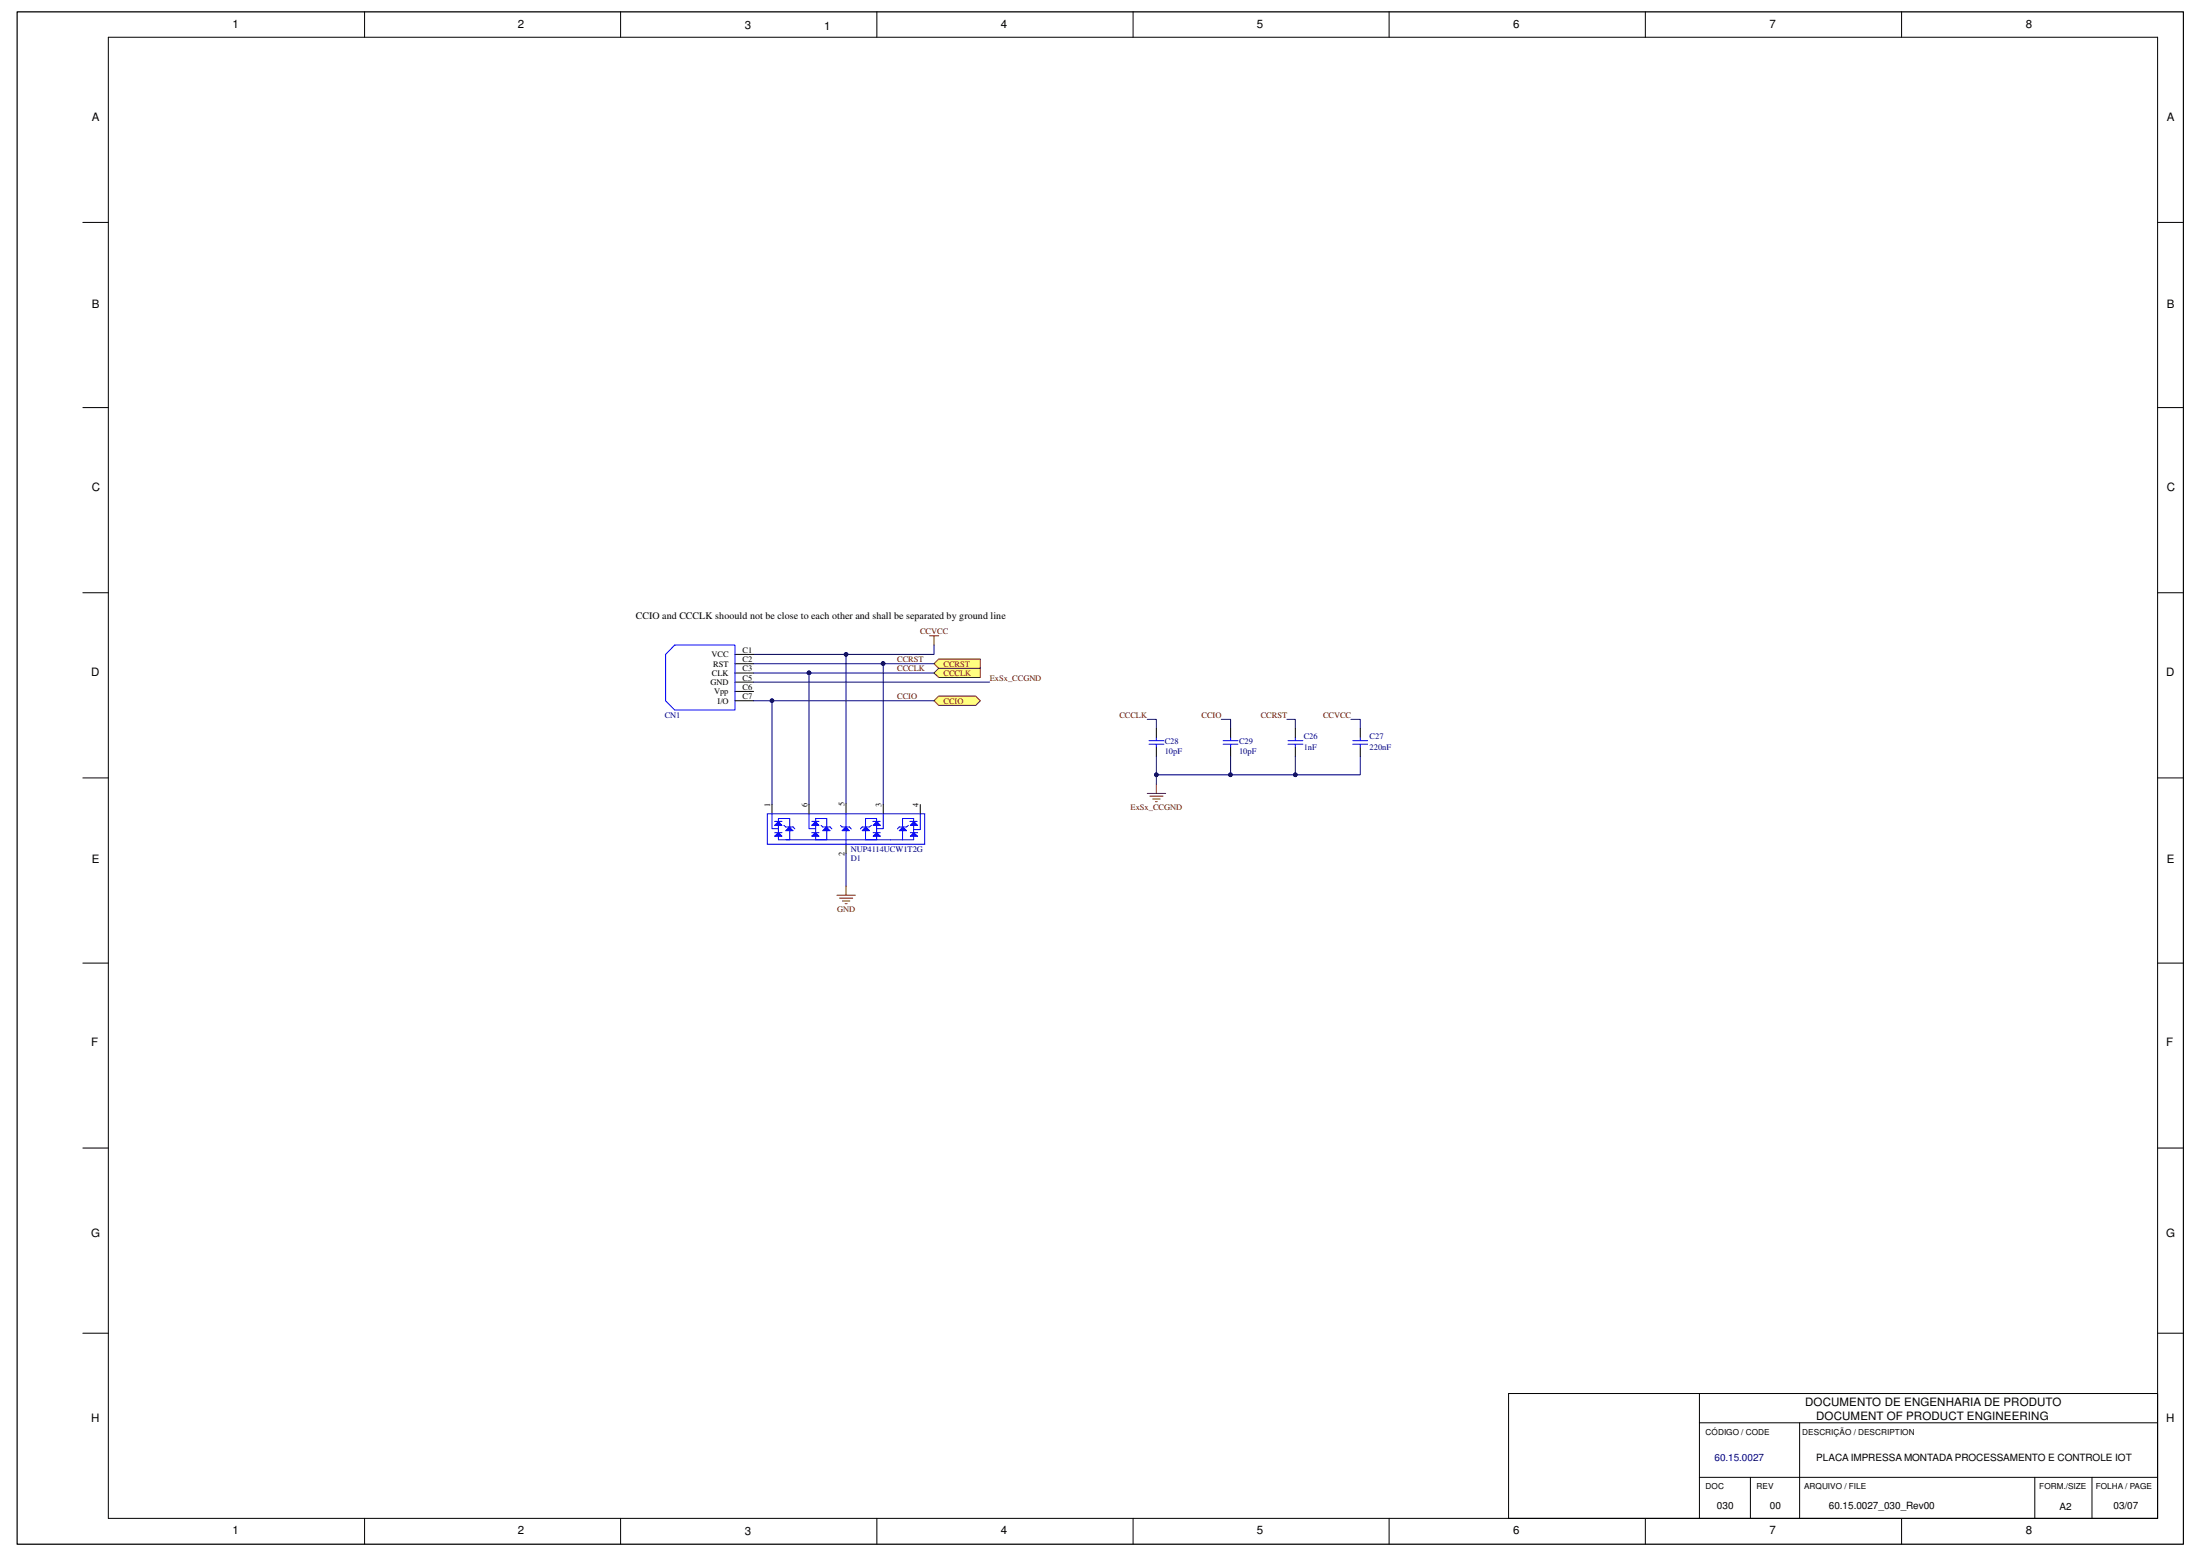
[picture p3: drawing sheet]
<svg xmlns="http://www.w3.org/2000/svg" width="420mm" height="297mm" viewBox="0 0 420 297" stroke-linecap="round" stroke-linejoin="round" font-family="sans-serif">
<g fill="none" stroke="#000" stroke-width=".19">
<path d="M3.3 2.3h413.7v292.5h-413.7zM20.7 7.1h391.4v282.8h-391.4zM69.6 2.2v4.9M118.5 2.2v4.9M167.5 2.2v4.9M216.4 2.2v4.9M265.3 2.2v4.9M314.2 2.2v4.9M363.2 2.2v4.9M15.8 42.5h4.9M412.1 42.5h4.9M15.8 77.8h4.9"/>
<path d="M412.1 77.8h4.9M15.8 113.2h4.9M412.1 113.2h4.9M15.8 148.5h4.9M412.1 148.5h4.9M15.8 183.9h4.9M412.1 183.9h4.9M15.8 219.2h4.9M412.1 219.2h4.9M15.8 254.5h4.9M412.1 254.5h4.9M324.6 271.6h87.5"/>
<path d="M324.6 266v23.9M343.7 271.6v18.3M412.1 266h-124v23.9M69.6 289.9v4.9M118.5 289.9v4.9M167.5 289.9v4.9M216.4 289.9v4.9M265.3 289.9v4.9M314.2 289.9v4.9M324.6 282h87.5M334.3 282v7.9M363.2 289.9v4.9"/>
<path d="M388.6 282v7.9M399.5 282v7.9"/>
</g>
<path d="M177.5 121.4h1.8M178.4 121.4v1.7" fill="none" stroke="#800000" stroke-width=".19"/>
<path d="M178.4 123.1v1.8h-34.5" fill="none" stroke="#000080" stroke-width=".19"/>
<circle cx="161.6" cy="124.9" r=".34" fill="#000080"/>
<circle cx="161.6" cy="124.9" r=".34" fill="none" stroke="#000080" stroke-width=".19"/>
<path d="M140.4 124.9h3.5M140.4 126.7h3.5M140.4 128.5h3.5M140.4 130.2h3.5M140.4 132h3.5M140.4 133.8h3.5" fill="none" stroke="#000" stroke-width=".19"/>
<path d="M128.9 123.1h11.5v12.5h-11.5l-1.8-1.8v-8.9z" fill="none" stroke="#00f" stroke-width=".19"/>
<path d="M179.3 125.8h7.9v1.8h-7.9l-.9-.9z" fill-rule="evenodd" fill="#ffff80"/>
<path d="M179.3 125.8h7.9v1.8h-7.9l-.9-.9z" fill="none" stroke="#800000" stroke-width=".19"/>
<path d="M143.9 126.7h34.5" fill="none" stroke="#000080" stroke-width=".19"/>
<circle cx="168.6" cy="126.7" r=".34" fill="#000080"/>
<g fill="none" stroke="#000080" stroke-width=".19">
<path d="M143.9 128.5h34.5"/>
<circle cx="168.6" cy="126.7" r=".34"/>
</g>
<circle cx="154.5" cy="128.4" r=".34" fill="#000080"/>
<circle cx="154.5" cy="128.4" r=".34" fill="none" stroke="#000080" stroke-width=".19"/>
<path d="M178.4 128.5l.9-.9h7.9v1.7h-7.9z" fill-rule="evenodd" fill="#ffff80"/>
<path d="M178.4 128.5l.9-.9h7.9v1.7h-7.9z" fill="none" stroke="#800000" stroke-width=".19"/>
<path d="M143.9 130.2h45.1" fill="none" stroke="#000080" stroke-width=".19"/>
<path d="M178.4 133.8l.9-.9h7l.9 .9-.9 .9h-7z" fill-rule="evenodd" fill="#ffff80"/>
<path d="M178.4 133.8l.9-.9h7l.9 .9-.9 .9h-7z" fill="none" stroke="#800000" stroke-width=".19"/>
<path d="M147.4 133.8h31" fill="none" stroke="#000080" stroke-width=".19"/>
<circle cx="147.4" cy="133.8" r=".33" fill="#000080"/>
<g fill="none" stroke="#000080" stroke-width=".19">
<path d="M161.6 124.9v28.5M219.1 137.3h1.7v1.8M233.2 137.3h1.8v1.8M245.8 137.3h1.6v1.8M258 137.3h1.8v1.8"/>
<circle cx="147.4" cy="133.8" r=".33"/>
</g>
<circle cx="161.6" cy="124.9" r=".34" fill="#000080"/>
<g fill="none" stroke="#000080" stroke-width=".19">
<path d="M168.7 126.7v26.9"/>
<circle cx="161.6" cy="124.9" r=".34"/>
</g>
<circle cx="168.6" cy="126.7" r=".34" fill="#000080"/>
<g fill="none" stroke="#000080" stroke-width=".19">
<path d="M154.5 128.5v25.1"/>
<circle cx="168.6" cy="126.7" r=".34"/>
</g>
<circle cx="154.5" cy="128.4" r=".34" fill="#000080"/>
<g fill="none" stroke="#000080" stroke-width=".19">
<path d="M143.9 133.8h3.5v19.8"/>
<circle cx="154.5" cy="128.4" r=".34"/>
</g>
<circle cx="147.4" cy="133.8" r=".33" fill="#000080"/>
<g fill="none" stroke="#000080" stroke-width=".19">
<path d="M235 144.4v3.5"/>
<circle cx="147.4" cy="133.8" r=".33"/>
</g>
<path d="M220.8 139.1v1.7M235 139.1v1.7M247.4 139.1v1.7M259.8 139.1v1.7M220.8 142.6v1.8M235 142.6v1.8M247.4 142.6v1.8M259.8 142.6v1.8" fill="none" stroke="#000" stroke-width=".19"/>
<g fill="none" stroke="#00f" stroke-width=".19">
<path d="M219.4 141.4h2.9M219.4 142.1h2.9M220.8 140.8v.6M220.8 142.1v.5M233.6 141.4h2.8M233.6 142.1h2.8M235 140.8v.6M235 142.1v.5M246 141.4h2.8M246 142.1h2.8M247.4 140.8v.6M247.4 142.1v.5"/>
<path d="M258.3 141.4h2.9M258.3 142.1h2.9M259.8 140.8v.6M259.8 142.1v.5"/>
</g>
<circle cx="235" cy="147.9" r=".34" fill="#000080"/>
<g fill="none" stroke="#000080" stroke-width=".19">
<path d="M259.8 144.4v3.5h-39"/>
<circle cx="235" cy="147.9" r=".34"/>
</g>
<circle cx="220.8" cy="147.9" r=".34" fill="#000080"/>
<circle cx="220.8" cy="147.9" r=".34" fill="none" stroke="#000080" stroke-width=".19"/>
<circle cx="235" cy="147.9" r=".34" fill="#000080"/>
<circle cx="235" cy="147.9" r=".34" fill="none" stroke="#000080" stroke-width=".19"/>
<circle cx="247.4" cy="147.9" r=".34" fill="#000080"/>
<g fill="none" stroke="#000080" stroke-width=".19">
<path d="M247.4 144.4v3.5"/>
<circle cx="247.4" cy="147.9" r=".34"/>
</g>
<circle cx="247.4" cy="147.9" r=".34" fill="#000080"/>
<g fill="none" stroke="#000080" stroke-width=".19">
<path d="M220.8 144.4v5.3"/>
<circle cx="247.4" cy="147.9" r=".34"/>
</g>
<circle cx="220.8" cy="147.9" r=".34" fill="#000080"/>
<circle cx="220.8" cy="147.9" r=".34" fill="none" stroke="#000080" stroke-width=".19"/>
<path d="M219.1 151.5h3.5M219.6 152h2.5M220.2 152.5h1.4M220.7 153h.3M220.8 149.7v1.8" fill="none" stroke="#800000" stroke-width=".19"/>
<path d="M147.4 153.6v1.8M154.5 153.6v1.8M161.6 153.4v1.8M168.7 153.6v1.8M175.8 153.6v1.8M161.6 161.2v1.7" fill="none" stroke="#000" stroke-width=".19"/>
<path d="M146.5 155.4h30.1v5.8h-30.1zM150.1 157.9h1.4M150.8 156.3v4" fill="none" stroke="#00f" stroke-width=".19"/>
<path d="M150.7 157.9l.8 .7h-1.4z" fill="#00f"/>
<path d="M149.7 157.6l.4 .3M150.7 157.9l.8 .7h-1.4zM151.5 157.9l.3 .3" fill="none" stroke="#00f" stroke-width=".19"/>
<path d="M147.9 159.6l.8-.6 .6 .6z" fill="#00f"/>
<path d="M147.9 159.6l.8-.6 .6 .6z" fill="none" stroke="#00f" stroke-width=".19"/>
<path d="M147.9 157.6l.8-.8 .6 .8z" fill="#00f"/>
<path d="M147.9 157.6l.8-.8 .6 .8zM147.9 159h1.4M148.7 159.6v.7h2.1M150.8 156.3h-2.1v.6M157.1 157.9h1.4M157.9 156.3v4" fill="none" stroke="#00f" stroke-width=".19"/>
<path d="M157.8 157.9l.7 .7h-1.4z" fill="#00f"/>
<path d="M156.8 157.6l.3 .3M157.8 157.9l.7 .7h-1.4zM158.5 157.9l.4 .3" fill="none" stroke="#00f" stroke-width=".19"/>
<path d="M155 159.6l.7-.6 .7 .6z" fill="#00f"/>
<path d="M155 159.6l.7-.6 .7 .6z" fill="none" stroke="#00f" stroke-width=".19"/>
<path d="M155 157.6l.7-.8 .7 .8z" fill="#00f"/>
<path d="M155 157.6l.7-.8 .7 .8zM155 159h1.4M155.8 159.6v.7h2.1M157.9 156.3h-2.1v.6M164.7 157.9h1.4M165.3 156.3v4" fill="none" stroke="#00f" stroke-width=".19"/>
<path d="M165.3 157.9l.8 .7h-1.4z" fill="#00f"/>
<path d="M164.7 157.9l-.4 .3M165.3 157.9l.8 .7h-1.4zM166.4 157.6l-.3 .3" fill="none" stroke="#00f" stroke-width=".19"/>
<path d="M166.7 159.6l.8-.6 .6 .6z" fill="#00f"/>
<path d="M166.7 159.6l.8-.6 .6 .6z" fill="none" stroke="#00f" stroke-width=".19"/>
<path d="M166.7 157.6l.8-.8 .6 .8z" fill="#00f"/>
<path d="M165.3 156.3h2.1v.6M166.7 157.6l.8-.8 .6 .8zM166.7 159h1.4M167.4 159.6v.7h-2.1M171.7 157.9h1.4M172.4 156.3v4" fill="none" stroke="#00f" stroke-width=".19"/>
<path d="M172.5 157.9l.6 .7h-1.4z" fill="#00f"/>
<path d="M171.7 157.9l-.3 .3M172.5 157.9l.6 .7h-1.4zM173.5 157.6l-.4 .3" fill="none" stroke="#00f" stroke-width=".19"/>
<path d="M173.9 159.6l.6-.6 .7 .6z" fill="#00f"/>
<path d="M173.9 159.6l.6-.6 .7 .6z" fill="none" stroke="#00f" stroke-width=".19"/>
<path d="M174.5 156.8l.7 .8h-1.3z" fill="#00f"/>
<path d="M160.8 157.9h1.4M161.6 155.4v5.8M172.4 156.3h2.1v.6M173.9 159h1.3M174.5 159.6v.7h-4.4M174.5 156.8l.7 .8h-1.3z" fill="none" stroke="#00f" stroke-width=".19"/>
<path d="M160.8 158.6l.7-.7 .7 .7z" fill="#00f"/>
<g fill="none" stroke="#00f" stroke-width=".19">
<path d="M147.4 155.4v2.8h1.3M147.9 156.8h1.4M148.7 157.5v1.4M154.5 155.4v2.8h1.3M155 156.8h1.4M155.8 157.5v1.4M160.5 157.6l.3 .3M160.8 158.6l.7-.7 .7 .7zM162.2 157.9l.4 .3M166.7 156.8h1.4M167.4 157.5v1.4M168.7 155.4v2.8h-1.3"/>
<path d="M173.8 156.8h1.4M174.5 157.6v1.4M175.8 155.4v3h-1.3M150.1 160.3h20"/>
</g>
<path d="M161.6 162.9v6.3" fill="none" stroke="#000080" stroke-width=".19"/>
<path d="M159.8 170.9h3.6M160.3 171.4h2.5M160.9 172h1.4M161.4 172.5h.4M161.6 169.2v1.7" fill="none" stroke="#800000" stroke-width=".19"/>
<g font-size="2.2">
<text x="44.4" y="5.3">1</text>
<text x="98.9" y="5.3">2</text>
<text x="142.2" y="5.5">3</text>
<text x="157.4" y="5.8">1</text>
<text x="191.2" y="5.3">4</text>
<text x="240.1" y="5.3">5</text>
<text x="289" y="5.3">6</text>
<text x="337.9" y="5.3">7</text>
<text x="386.9" y="5.3">8</text>
<text x="17.6" y="23">A</text>
<text x="413.8" y="23">A</text>
<text x="17.6" y="58.7">B</text>
<text x="413.8" y="58.7">B</text>
<text x="17.6" y="93.7">C</text>
<text x="413.8" y="93.7">C</text>
<text x="17.4" y="129.1">D</text>
<text x="413.7" y="129.1">D</text>
<text x="17.6" y="164.8">E</text>
<text x="413.8" y="164.8">E</text>
<text x="17.4" y="199.8">F</text>
<text x="413.7" y="199.8">F</text>
<text x="17.4" y="236.1">G</text>
<text x="413.7" y="236.1">G</text>
<text x="344.8" y="268.4">DOCUMENTO DE ENGENHARIA DE PRODUTO</text>
<text x="17.4" y="271.5">H</text>
<text x="346.9" y="271.1">DOCUMENT OF PRODUCT ENGINEERING</text>
<text x="413.7" y="271.5">H</text>
<text x="44.4" y="292.9">1</text>
<text x="98.9" y="292.9">2</text>
<text x="142.2" y="293.1">3</text>
<text x="191.2" y="292.9">4</text>
<text x="240.1" y="292.9">5</text>
<text x="289" y="292.9">6</text>
<text x="337.9" y="292.9">7</text>
<text x="386.9" y="292.9">8</text>
</g>
<g font-size="1.9">
<text x="121.4" y="118.2">CCIO and CCCLK shoould not be close to each other and shall be separated by ground line</text>
<text x="346.9" y="278.8">PLACA IMPRESSA MONTADA PROCESSAMENTO E CONTROLE IOT</text>
<text x="327.9" y="288.1">030</text>
<text x="338" y="288.1">00</text>
<text x="349.3" y="288.1">60.15.0027_030_Rev00</text>
<text x="393.4" y="288.2">A2</text>
<text x="403.6" y="288.1">03/07</text>
</g>
<text font-size="1.9" fill="#000080" x="327.4" y="278.8">60.15.0027</text>
<g font-size="1.6">
<text x="135.9" y="125.5">VCC</text>
<text x="141.8" y="124.6">C1</text>
<text x="135.7" y="130.8">GND</text>
<text x="136" y="129">CLK</text>
<text x="136.2" y="127.3">RST</text>
<text x="141.8" y="128.1">C3</text>
<text x="141.8" y="129.9">C5</text>
<text x="141.8" y="131.7">C6</text>
<text x="141.8" y="126.4">C2</text>
<text x="136.4" y="132.5">Vpp</text>
<text x="137" y="134.3">I/O</text>
<text x="141.8" y="133.4">C7</text>
<text x="147.1" y="154" transform="rotate(-90 147.1 154)">1</text>
<text x="154.2" y="154" transform="rotate(-90 154.2 154)">6</text>
<text x="161.3" y="153.8" transform="rotate(-90 161.3 153.8)">5</text>
<text x="168.3" y="154" transform="rotate(-90 168.3 154)">3</text>
<text x="175.4" y="154" transform="rotate(-90 175.4 154)">4</text>
<text x="161.3" y="163.4" transform="rotate(-90 161.3 163.4)">2</text>
<text x="325.7" y="273.9">CÓDIGO / CODE</text>
<text x="344.2" y="273.9">DESCRIÇÃO / DESCRIPTION</text>
<text x="325.7" y="284.3">DOC</text>
<text x="335.5" y="284.3">REV</text>
<text x="344.5" y="284.3">ARQUIVO / FILE</text>
<text x="389.5" y="284.3">FORM./SIZE</text>
<text x="400.3" y="284.3">FOLHA / PAGE</text>
</g>
<g font-size="1.6" fill="#800000">
<text x="175.7" y="121.1">CCVCC</text>
<text x="171.4" y="128.1">CCCLK</text>
<text x="171.4" y="126.4">CCRST</text>
<text x="180.2" y="127.3">CCRST</text>
<text x="180.2" y="129">CCCLK</text>
<text x="189" y="129.9">ExSx_CCGND</text>
<text x="171.4" y="133.4">CCIO</text>
<text x="180.2" y="134.3">CCIO</text>
<text x="213.8" y="137">CCCLK</text>
<text x="229.5" y="137">CCIO</text>
<text x="240.8" y="137">CCRST</text>
<text x="252.7" y="137">CCVCC</text>
<text x="215.9" y="154.7">ExSx_CCGND</text>
<text x="159.9" y="174.1">GND</text>
</g>
<g font-size="1.6" fill="#000080">
<text x="126.9" y="137.2">CN1</text>
<text x="222.5" y="143.9">10pF</text>
<text x="222.5" y="142.1">C28</text>
<text x="236.6" y="143.9">10pF</text>
<text x="236.6" y="142.1">C29</text>
<text x="249" y="143.2">1nF</text>
<text x="249" y="141.1">C26</text>
<text x="261.6" y="143.2">220nF</text>
<text x="261.6" y="141.1">C27</text>
<text x="162.5" y="162.6">NUP4114UCW1T2G</text>
<text x="162.5" y="164.4">D1</text>
</g>
</svg>
